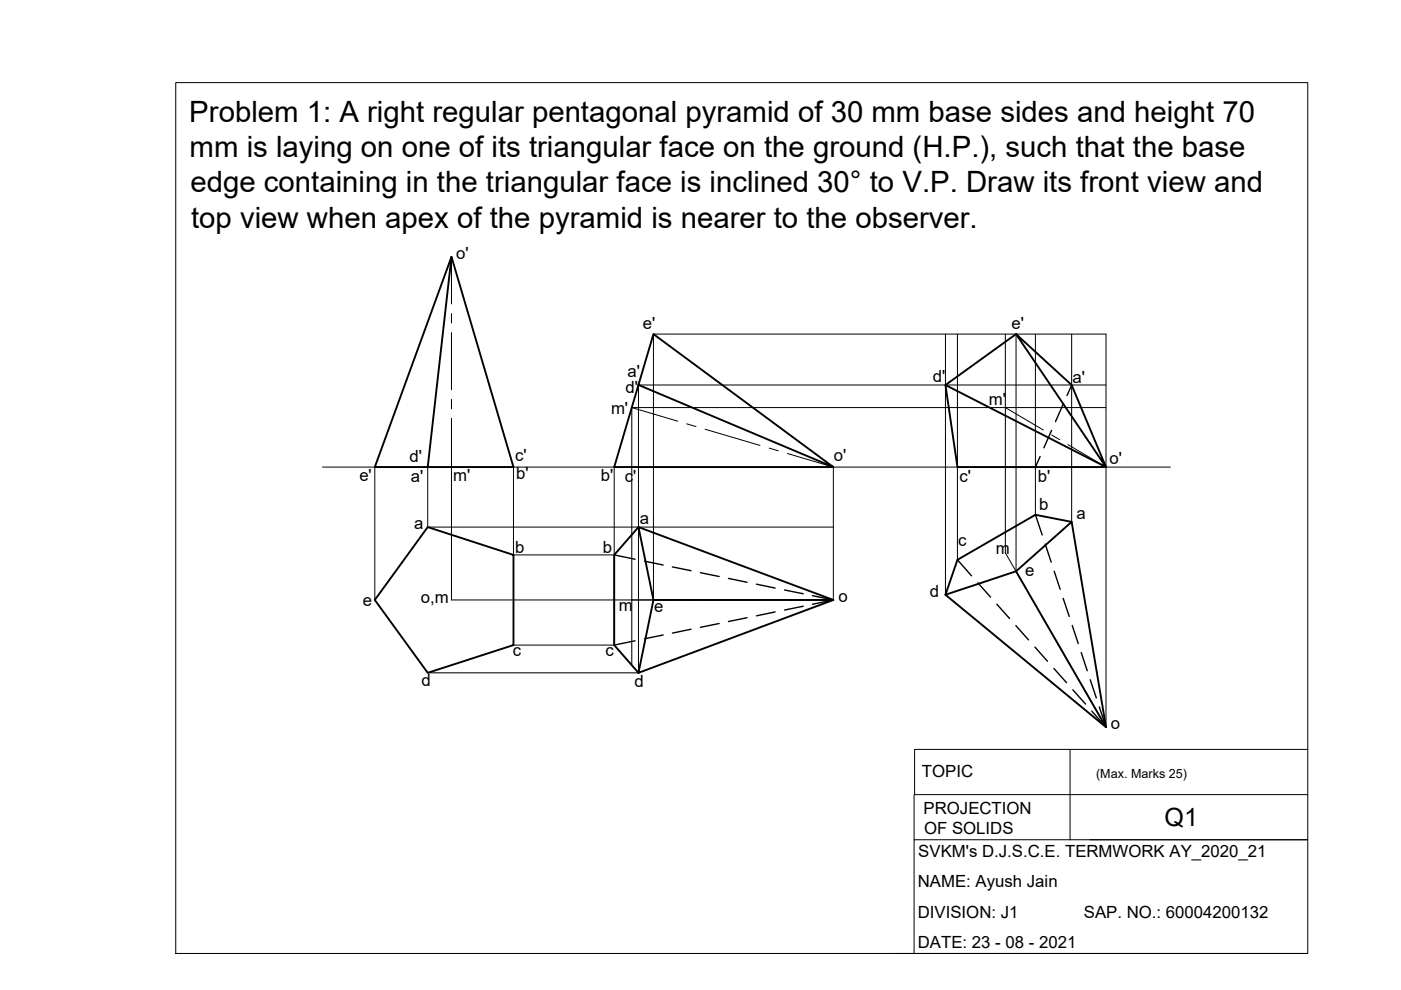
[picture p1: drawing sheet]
<svg xmlns="http://www.w3.org/2000/svg" width="297mm" height="210mm" viewBox="0 0 297 210" stroke-linecap="round" stroke-linejoin="round" font-family="sans-serif">
<!-- layer: Object -->
<path d="M95.7 54.5l13.2 44.5h-29.4zM95.7 54.5l-5 44.5M215.4 70.8l-14.9 10.8 2.5 17.4h31.5l-19.1-28.2 11.8 10.8 7.3 17.4-34-17.4M135.4 81.6l41.3 17.4-38.2-28.2-8.3 28.2h46.5M90.7 111.8l18.2 5.9v19.1l-18.2 5.9-11.2-15.5zM135.4 111.8l-5.2 5.9v19.1l5.2 5.9 3.1-15.5-3.1-15.4 41.3 15.4-41.3 15.5M227.2 110.7l-7.7-1.6-16.5 9.6-2.5 7.4 14.9-5 11.8-10.4 7.3 43.5-34-28.1M138.5 127.2h38.2M215.4 121.1l19.1 33.1" fill="none" stroke="#000" stroke-width=".4"/>
<!-- layer: Dimension -->
<path d="M68.4 99h179.7" fill="none" stroke="#000" stroke-width=".21"/>
<!-- layer: Projection -->
<g fill="none" stroke="#000" stroke-width=".21">
<path d="M200.5 70.8v55.3M203 70.8v47.9M213.2 70.8v46.4M215.4 70.8v50.3M219.5 70.8v38.3M227.2 70.8v39.9M79.5 99v28.2M90.7 98.8v13h86M95.7 98.7v28.5h81v-28.2M108.9 99v18.7h21.3M130.2 99v37.8h-21.3M234.5 81.6h-99.1v61.1h-44.7"/>
<path d="M234.5 86.4h-100.6v54.6M138.5 127.2v-56.4h96v83.4"/>
</g>
<!-- layer: Centre -->
<g fill="none" stroke="#000" stroke-width=".21">
<path d="M95.7 54.5v9.9M95.7 66.5v2M95.7 70.5v12.1M95.7 84.7v2M95.7 88.7v10.3M133.9 86.4l9.8 2.9M145.6 89.9l2 .5M149.5 91l11.6 3.4M163.1 95l1.9 .6M166.9 96.2l9.8 2.8M213.2 86.4l8 4.8M223 92.2l1.7 1"/>
<path d="M226.4 94.3l8.1 4.7M213.1 117.2l4.6 8M133.9 127.2h9.3M145.2 127.2h2M149.3 127.2h12.1M163.4 127.2h2M167.4 127.2h9.3M218.7 126.9l1.1 1.7M220.8 130.4l6 10.5M227.8 142.7l1.1 1.7M229.9 146.1l4.6 8.1"/>
</g>
<!-- layer: Hidden -->
<g fill="none" stroke="#000" stroke-width=".3">
<path d="M220.5 96.8l-1 2.2M223 91.2l-1.7 3.7M225.4 85.7l-1.6 3.7M227.2 81.6l-1 2.3M130.2 117.7l4.4 .9M136.6 119l4 .8M203 118.7l3 3.4M219.5 109.1l1.5 4.3M221.6 115.4l1.3 3.8M134.6 135.9l-4.4 .9M140.6 134.6l-4 .8M142.6 120.2l3.9 .8"/>
<path d="M146.5 133.4l-3.9 .8M148.5 121.4l4 .8M152.5 132.2l-4 .8M154.4 122.6l4 .9M158.4 131l-4 .8M160.4 123.9l3.9 .8M164.3 129.7l-3.9 .9M166.3 125.1l4 .8M170.3 128.5l-4 .8M172.3 126.3l4.4 .9-4.4 .9M207.3 123.6l2.7 3M211.4 128.1l2.6 3"/>
<path d="M215.4 132.6l2.7 3.1M219.4 137.2l2.7 3M223.5 121.1l1.3 3.8M225.4 126.9l1.3 3.8M227.3 132.6l1.3 3.9M229.2 138.4l1.3 3.8M223.4 141.7l2.7 3.1M227.5 146.3l2.7 3M231.1 144.1l1.3 3.9M233.1 149.9l1.4 4.3-3-3.4"/>
</g>
<!-- layer: TEMPLATE -->
<path d="M37.3 17.5h240v184.7h-240zM226.9 158.9v19.1M277.3 158.9h-83.4v9.6h83.4M193.8 168.5v9.5M231.1 178h46.2h-83.5v24.2M189.7 202.2h87.2" fill="none" stroke="#000" stroke-width=".21"/>
<g font-size="6.2">
<text x="40.1" y="25.8">Problem 1: A right regular pentagonal pyramid of 30 mm base sides and height 70</text>
<text x="40.2" y="33.3">mm is laying on one of its triangular face on the ground (H.P.), such that the base</text>
<text x="40.4" y="40.8">edge containing in the triangular face is inclined 30° to V.P. Draw its front view and</text>
<text x="40.5" y="48.3">top view when apex of the pyramid is nearer to the observer.</text>
</g>
<text font-size="5.3" x="246.9" y="175.2">Q1</text>
<g font-size="3.6">
<text x="96.7" y="54.9">o'</text>
<text x="136.3" y="69.8">e'</text>
<text x="214.4" y="69.8">e'</text>
<text x="132.6" y="83.2">d'</text>
<text x="133" y="79.9">a'</text>
<text x="197.8" y="81">d'</text>
<text x="227.4" y="81.1">a'</text>
<text x="129.5" y="87.7">m'</text>
<text x="209.6" y="85.9">m'</text>
<text x="76.2" y="101.9">e'</text>
<text x="86.8" y="97.9">d'</text>
<text x="109.2" y="97.7">c'</text>
<text x="109.4" y="101.5">b'</text>
<text x="176.8" y="97.7">o'</text>
<text x="235.2" y="98.4">o'</text>
<text x="87.1" y="102.3">a'</text>
<text x="96.1" y="102.1">m'</text>
<text x="127.4" y="102.1">b'</text>
<text x="132.5" y="102.2">c'</text>
<text x="203.4" y="102.2">c'</text>
<text x="220" y="102.2">b'</text>
<text x="87.8" y="112.1">a</text>
<text x="135.7" y="111.1">a</text>
<text x="220.4" y="108.2">b</text>
<text x="228.2" y="110.1">a</text>
<text x="109.2" y="117.2">b</text>
<text x="127.8" y="117.2">b</text>
<text x="203.1" y="115.8">c</text>
<text x="211.1" y="117.5">m</text>
<text x="217.4" y="122.2">e</text>
<text x="76.9" y="128.5">e</text>
<text x="89.2" y="127.9">o,m</text>
<text x="131.2" y="129.5">m</text>
<text x="138.7" y="129.7">e</text>
<text x="177.7" y="127.6">o</text>
<text x="197.1" y="126.7">d</text>
<text x="108.7" y="139.2">c</text>
<text x="128.4" y="139.1">c</text>
<text x="89.4" y="145.4">d</text>
<text x="134.5" y="145.6">d</text>
<text x="235.5" y="154.6">o</text>
<text x="195.5" y="164.8">TOPIC</text>
<text x="195.8" y="172.6">PROJECTION</text>
<text x="195.9" y="176.9">OF SOLIDS</text>
<text x="194.7" y="181.7">SVKM's D.J.S.C.E. TERMWORK AY_2020_21</text>
<text x="194.6" y="188.1">NAME: Ayush Jain</text>
<text x="194.6" y="194.5">DIVISION: J1</text>
<text x="229.8" y="194.5">SAP. NO.: 60004200132</text>
<text x="194.6" y="200.9">DATE: 23 - 08 - 2021</text>
</g>
<text font-size="2.7" x="232.4" y="164.9">(Max. Marks 25)</text>
</svg>
